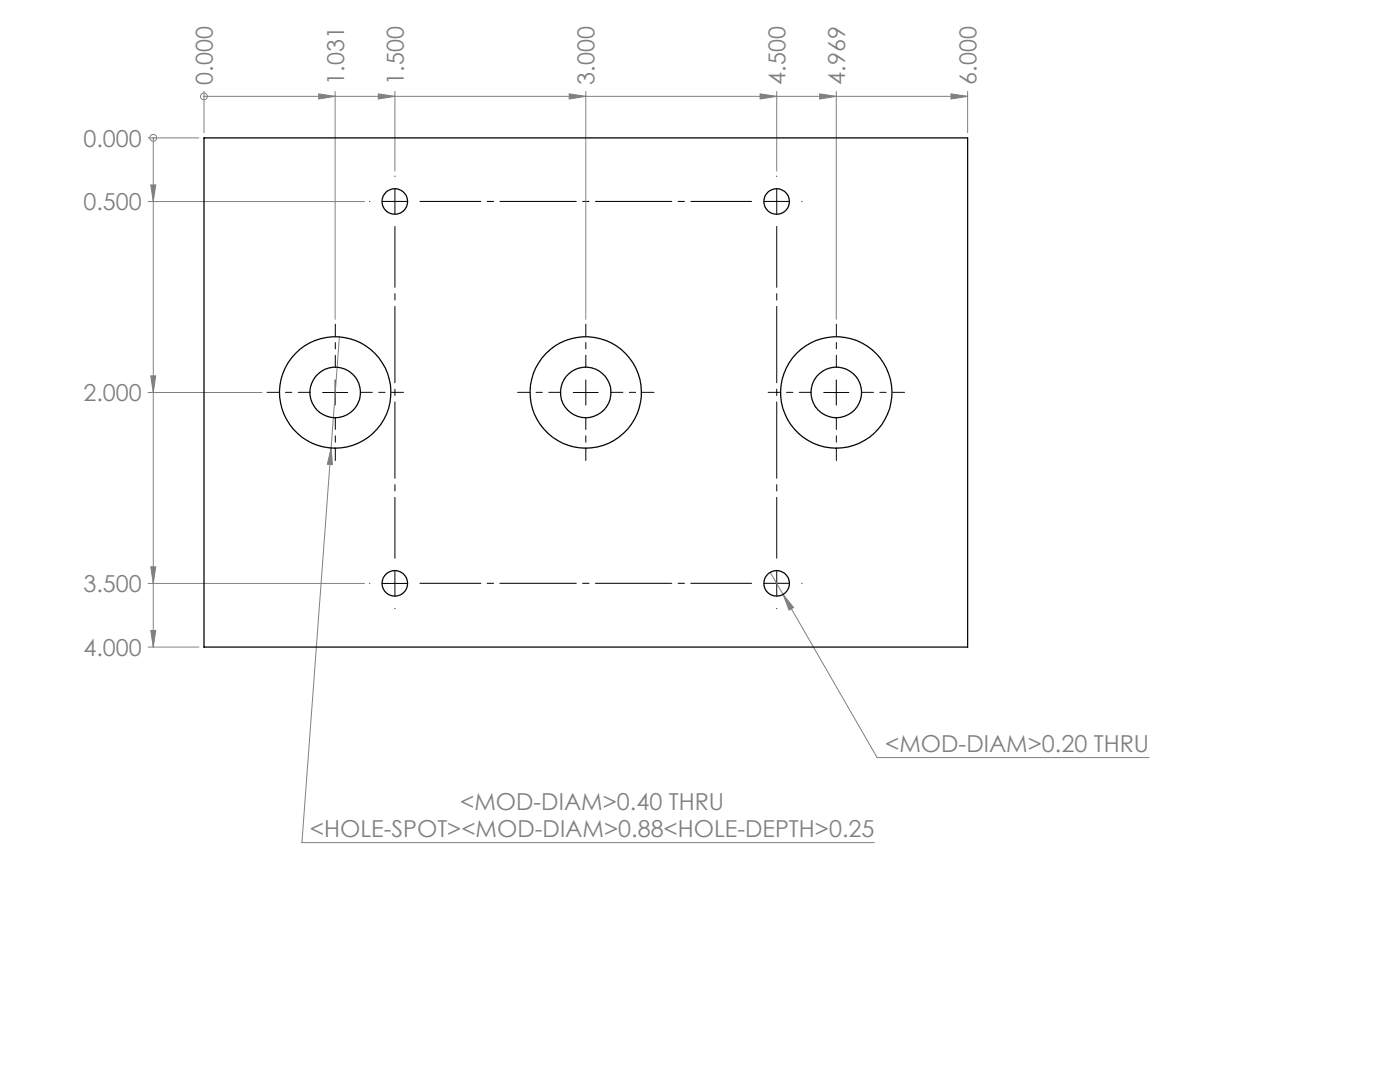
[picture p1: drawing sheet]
<svg xmlns="http://www.w3.org/2000/svg" width="279mm" height="216mm" viewBox="0 0 279 216" stroke-linecap="round" stroke-linejoin="round" font-family="sans-serif">
<g fill="none" stroke="#808080" stroke-width=".2">
<path d="M40.7 19.2h.1M40.7 18.2v8.3M40.7 19.2h152.4M63.6 18.7l3.3 .5-3.3 .6zM66.9 18.2v45.5M75.5 18.7l3.3 .5-3.3 .6zM78.8 18.2v15.9M113.6 18.7l3.3 .5-3.3 .6zM116.9 18.2v45.5M151.7 18.7l3.3 .5-3.3 .6zM155 18.2v15.9M163.6 18.7l3.3 .5-3.3 .6z"/>
<path d="M166.9 18.2v45.5M189.8 18.7l3.3 .5-3.3 .6zM193.1 18.2v8.3M29.6 27.5h10.1M30.1 36.9h1l-.5 3.3zM30.6 27.5h.1M30.6 27.5v101.6M29.6 40.2h43.1M29.6 78.3h22.7M30.1 75h1l-.5 3.3zM67.7 67.2l-1.6 22.2M66.1 89.4l.3 3.3-1.1-.1z"/>
<path d="M66.1 89.4l-5.8 78.7h114.2M29.6 116.4h43.1M30.1 113.1h1l-.5 3.3zM153.7 114.2l2.6 4.4M156.3 118.6l2.1 2.6-.9 .5zM156.3 118.6l18.7 32.6h54.3M29.6 129.1h10.1M30.1 125.8h1l-.5 3.3z"/>
<circle cx="40.7" cy="19.2" r=".68"/>
<circle cx="30.6" cy="27.5" r=".68"/>
</g>
<g fill="none" stroke="#000" stroke-width=".2" stroke-dasharray="15.2 1.3 1.3 1.3">
<path d="M78.8 35.2v-.1M155 35.2v-.1M73.8 40.2h.1M78.8 40.2v-2.5M78.8 40.2h-2.5M78.8 40.2v2.5M78.8 40.2h2.5M155 40.2v-2.5M155 40.2h-2.5M155 40.2v2.5M155 40.2h2.5M160 40.2h.1"/>
<path d="M73.8 116.4h.1M155 116.4v-2.5M155 116.4h-2.5M155 116.4v2.5M155 116.4h2.5M160 116.4h.1M78.8 121.4h.1M155 121.4h.1"/>
</g>
<path d="M83.8 40.2h66.2M78.8 111.4v-66.2M83.8 116.4h66.2M155 111.4v-66.2" fill="none" stroke="#000" stroke-width=".2" stroke-dasharray="15.2 1.3 1.3 1.3" stroke-dashoffset="3.1"/>
<path d="M61.9 78.3h-8.6M66.9 73.3v-8.6M71.9 78.3h8.6M111.9 78.3h-8.6M116.9 73.3v-8.6M121.9 78.3h8.6M161.9 78.3h-8.6M166.9 73.3v-8.6M171.9 78.3h8.6M66.9 83.3v8.6M116.9 83.3v8.6M166.9 83.3v8.6" fill="none" stroke="#000" stroke-width=".2" stroke-dasharray="15.2 1.3 1.3 1.3" stroke-dashoffset="12.8"/>
<path d="M64.4 78.3h5M66.9 75.8v5M114.4 78.3h5M116.9 75.8v5M164.4 78.3h5M166.9 75.8v5M76.3 116.4h5M78.8 113.9v5" fill="none" stroke="#000" stroke-width=".2"/>
<g fill="#808080">
<path d="M30.1 36.9h1l-.5 3.3zM30.1 75h1l-.5 3.3zM30.1 113.1h1l-.5 3.3zM30.1 125.8h1l-.5 3.3z"/>
<path d="M63.6 18.7l3.3 .5-3.3 .6zM75.5 18.7l3.3 .5-3.3 .6zM113.6 18.7l3.3 .5-3.3 .6zM151.7 18.7l3.3 .5-3.3 .6zM163.6 18.7l3.3 .5-3.3 .6zM189.8 18.7l3.3 .5-3.3 .6z"/>
<path d="M66.1 89.4l-.8 3.2 1.1 .1zM156.3 118.6l1.2 3.1 .9-.5z"/>
</g>
<g fill="none" stroke="#000" stroke-width=".25">
<path d="M40.7 27.5h152.4v101.6h-152.4z"/>
<circle cx="78.8" cy="40.2" r="2.56"/>
<circle cx="155" cy="40.2" r="2.56"/>
<circle cx="66.9" cy="78.3" r="11.1"/>
<circle cx="66.9" cy="78.3" r="5"/>
<circle cx="116.9" cy="78.3" r="5"/>
<circle cx="116.9" cy="78.3" r="11.1"/>
<circle cx="166.9" cy="78.3" r="11.1"/>
<circle cx="166.9" cy="78.3" r="5.1"/>
<circle cx="78.8" cy="116.4" r="2.56"/>
<circle cx="155" cy="116.4" r="2.56"/>
</g>
<g font-size="4.7" fill="#808080">
<text x="42.5" y="16.9" transform="rotate(-90 42.5 16.9)">0.000</text>
<text x="68.7" y="16.9" transform="rotate(-90 68.7 16.9)">1.031</text>
<text x="80.6" y="16.9" transform="rotate(-90 80.6 16.9)">1.500</text>
<text x="118.7" y="16.9" transform="rotate(-90 118.7 16.9)">3.000</text>
<text x="156.8" y="16.9" transform="rotate(-90 156.8 16.9)">4.500</text>
<text x="168.7" y="16.9" transform="rotate(-90 168.7 16.9)">4.969</text>
<text x="194.9" y="16.9" transform="rotate(-90 194.9 16.9)">6.000</text>
<text x="16.7" y="29.3">0.000</text>
<text x="16.7" y="42">0.500</text>
<text x="16.7" y="80.1">2.000</text>
<text x="16.7" y="118.2">3.500</text>
<text x="16.7" y="130.8">4.000</text>
<text x="176.7" y="150.1">&lt;MOD-DIAM&gt;0.20 THRU</text>
<text x="91.8" y="161.5">&lt;MOD-DIAM&gt;0.40 THRU</text>
<text x="61.9" y="167.1">&lt;HOLE-SPOT&gt;&lt;MOD-DIAM&gt;0.88&lt;HOLE-DEPTH&gt;0.25</text>
</g>
</svg>
